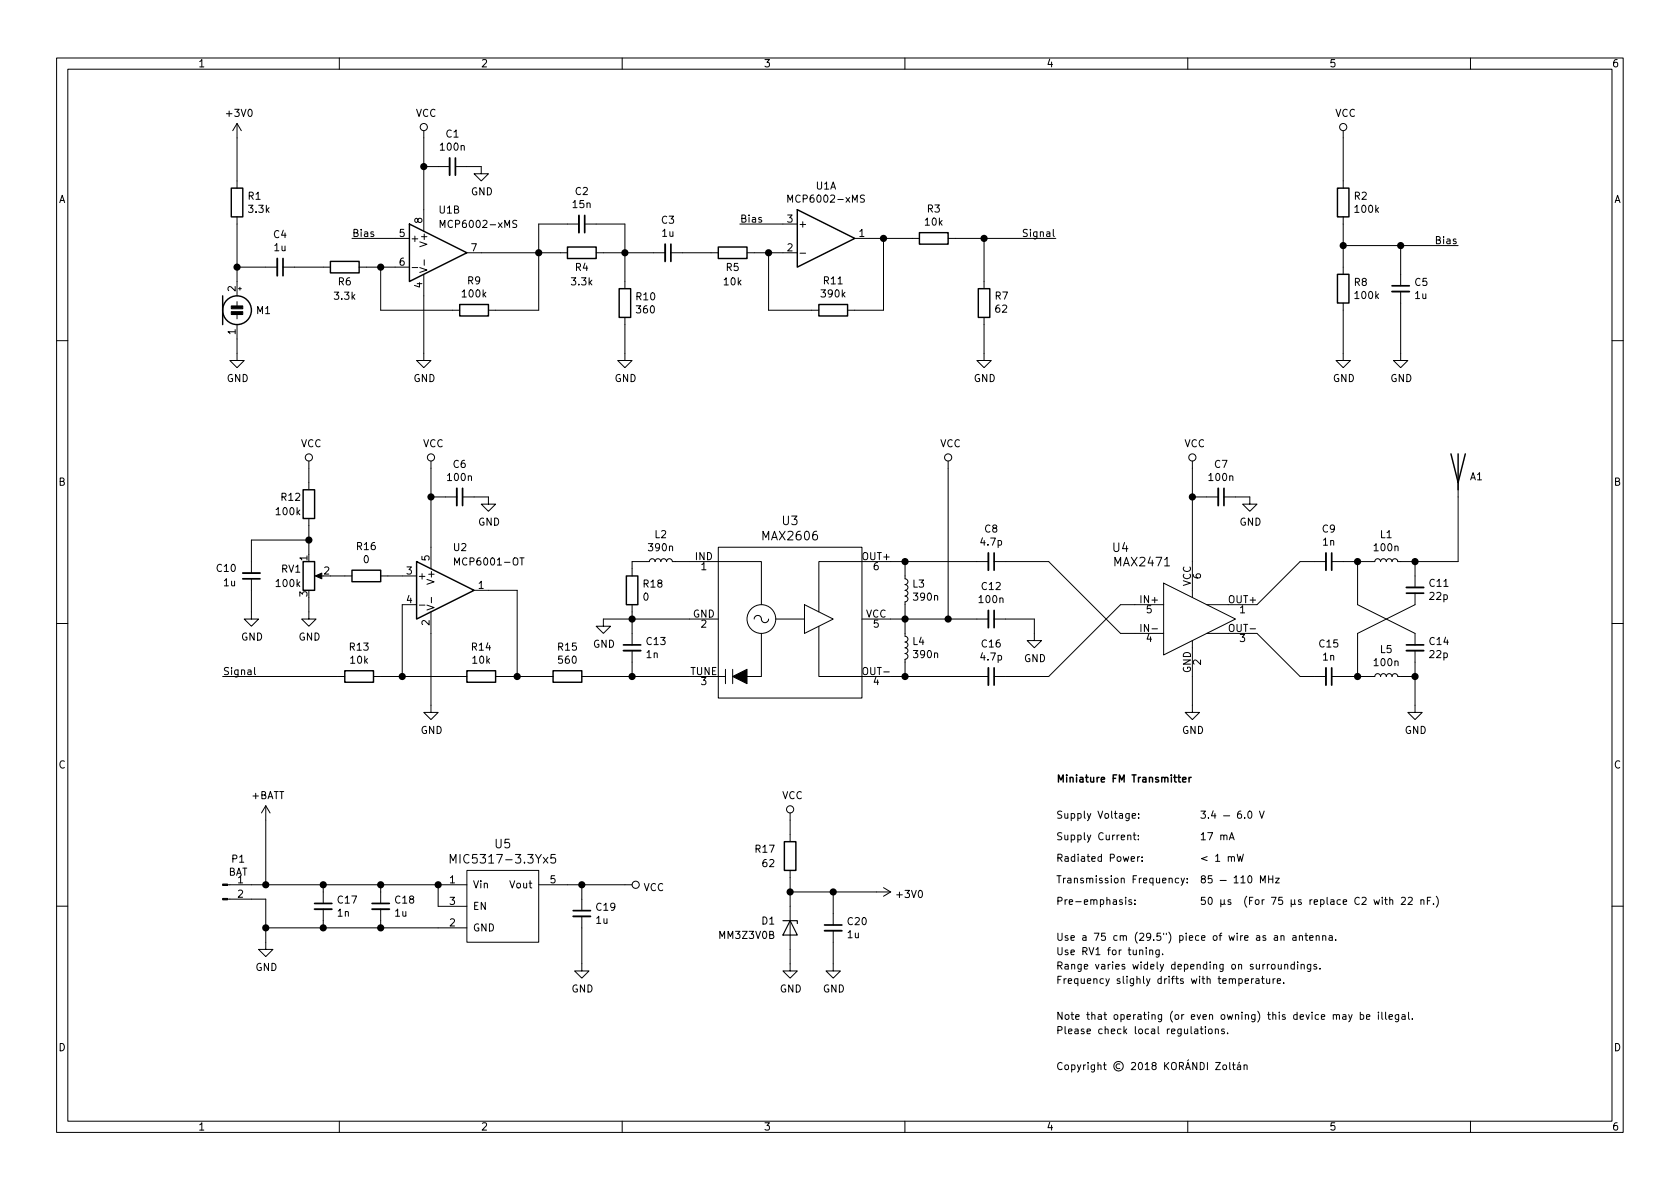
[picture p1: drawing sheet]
EESchema Schematic File Version 4
LIBS:bug-cache
EELAYER 30 0
EELAYER END
$Descr A4 11693 8268
encoding utf-8
Sheet 1 1
Title ""
Date ""
Rev ""
Comp ""
Comment1 ""
Comment2 ""
Comment3 ""
Comment4 ""
$EndDescr
$Comp
L Device:Microphone_Condenser M1
U 1 1
P 1650 2150
F 0 "M1" H 1780 2150 50  0000 L CNN
F 1 "~" H 1780 2105 50  0000 L CNN
F 2 "bug_footprints:LD-MC-0905P" V 1650 2250 50  0001 C CNN
F 3 "~" V 1650 2250 50  0001 C CNN
	1    1650 2150
	1    0    0    -1  
$EndComp
$Comp
L Device:C_Small C4
U 1 1
P 1950 1850
F 0 "C4" V 1721 1850 50  0000 C CNN
F 1 "1u" V 1812 1850 50  0000 C CNN
F 2 "Capacitor_SMD:C_0805_2012Metric" H 1950 1850 50  0001 C CNN
F 3 "~" H 1950 1850 50  0001 C CNN
	1    1950 1850
	0    1    1    0   
$EndComp
$Comp
L Device:R R1
U 1 1
P 1650 1400
F 0 "R1" H 1720 1446 50  0000 L CNN
F 1 "3.3k" H 1720 1355 50  0000 L CNN
F 2 "Resistor_SMD:R_0805_2012Metric" V 1580 1400 50  0001 C CNN
F 3 "~" H 1650 1400 50  0001 C CNN
	1    1650 1400
	1    0    0    -1  
$EndComp
$Comp
L Device:R R9
U 1 1
P 3300 2150
F 0 "R9" V 3093 2150 50  0000 C CNN
F 1 "100k" V 3184 2150 50  0000 C CNN
F 2 "Resistor_SMD:R_0805_2012Metric" V 3230 2150 50  0001 C CNN
F 3 "~" H 3300 2150 50  0001 C CNN
	1    3300 2150
	0    1    1    0   
$EndComp
$Comp
L Device:C_Small C1
U 1 1
P 3150 1150
F 0 "C1" V 2921 1150 50  0000 C CNN
F 1 "100n" V 3012 1150 50  0000 C CNN
F 2 "Capacitor_SMD:C_0805_2012Metric" H 3150 1150 50  0001 C CNN
F 3 "~" H 3150 1150 50  0001 C CNN
	1    3150 1150
	0    1    1    0   
$EndComp
$Comp
L power:GND #PWR0101
U 1 1
P 2950 2450
F 0 "#PWR0101" H 2950 2200 50  0001 C CNN
F 1 "GND" H 2955 2277 50  0000 C CNN
F 2 "" H 2950 2450 50  0001 C CNN
F 3 "" H 2950 2450 50  0001 C CNN
	1    2950 2450
	1    0    0    -1  
$EndComp
$Comp
L Amplifier_Operational:MCP6002-xMS U1
U 3 1
P 3050 1750
F 0 "U1" H 3008 1796 50  0001 L CNN
F 1 "MCP6002-xMS" H 3008 1705 50  0001 L CNN
F 2 "Package_SO:MSOP-8_3x3mm_P0.65mm" H 3050 1750 50  0001 C CNN
F 3 "http://ww1.microchip.com/downloads/en/DeviceDoc/21733j.pdf" H 3050 1750 50  0001 C CNN
	3    3050 1750
	1    0    0    -1  
$EndComp
Wire Wire Line
	2750 1850 2650 1850
$Comp
L Device:R R6
U 1 1
P 2400 1850
F 0 "R6" V 2500 1850 50  0000 C CNN
F 1 "3.3k" V 2600 1850 50  0000 C CNN
F 2 "Resistor_SMD:R_0805_2012Metric" V 2330 1850 50  0001 C CNN
F 3 "~" H 2400 1850 50  0001 C CNN
	1    2400 1850
	0    1    1    0   
$EndComp
Wire Wire Line
	2650 1850 2650 2150
Wire Wire Line
	2650 2150 3150 2150
Connection ~ 2650 1850
Wire Wire Line
	2650 1850 2550 1850
Wire Wire Line
	2950 2050 2950 2450
Wire Wire Line
	2250 1850 2050 1850
$Comp
L power:GND #PWR0102
U 1 1
P 1650 2450
F 0 "#PWR0102" H 1650 2200 50  0001 C CNN
F 1 "GND" H 1655 2277 50  0000 C CNN
F 2 "" H 1650 2450 50  0001 C CNN
F 3 "" H 1650 2450 50  0001 C CNN
	1    1650 2450
	1    0    0    -1  
$EndComp
Wire Wire Line
	1650 2350 1650 2450
Wire Wire Line
	1850 1850 1650 1850
Wire Wire Line
	1650 1850 1650 1950
Wire Wire Line
	1650 1550 1650 1850
Connection ~ 1650 1850
Wire Wire Line
	2950 950  2950 1150
$Comp
L power:VCC #PWR0103
U 1 1
P 2950 950
F 0 "#PWR0103" H 2950 800 50  0001 C CNN
F 1 "VCC" H 2967 1123 50  0000 C CNN
F 2 "" H 2950 950 50  0001 C CNN
F 3 "" H 2950 950 50  0001 C CNN
	1    2950 950 
	1    0    0    -1  
$EndComp
Wire Wire Line
	3050 1150 2950 1150
Connection ~ 2950 1150
Wire Wire Line
	2950 1150 2950 1450
Wire Wire Line
	1650 950  1650 1250
$Comp
L power:GND #PWR0104
U 1 1
P 3350 1150
F 0 "#PWR0104" H 3350 900 50  0001 C CNN
F 1 "GND" H 3355 977 50  0000 C CNN
F 2 "" H 3350 1150 50  0001 C CNN
F 3 "" H 3350 1150 50  0001 C CNN
	1    3350 1150
	1    0    0    -1  
$EndComp
Wire Wire Line
	3250 1150 3350 1150
$Comp
L Amplifier_Operational:MCP6002-xMS U1
U 2 1
P 3050 1750
F 0 "U1" H 3050 2050 50  0000 L CNN
F 1 "MCP6002-xMS" H 3050 1950 50  0000 L CNN
F 2 "Package_SO:MSOP-8_3x3mm_P0.65mm" H 3050 1750 50  0001 C CNN
F 3 "http://ww1.microchip.com/downloads/en/DeviceDoc/21733j.pdf" H 3050 1750 50  0001 C CNN
	2    3050 1750
	1    0    0    -1  
$EndComp
Wire Wire Line
	2750 1650 2450 1650
Text Label 2450 1650 0    50   ~ 0
Bias
$Comp
L Device:R R4
U 1 1
P 4050 1750
F 0 "R4" V 4150 1750 50  0000 C CNN
F 1 "3.3k" V 4250 1750 50  0000 C CNN
F 2 "Resistor_SMD:R_0805_2012Metric" V 3980 1750 50  0001 C CNN
F 3 "~" H 4050 1750 50  0001 C CNN
	1    4050 1750
	0    1    1    0   
$EndComp
$Comp
L Device:R R10
U 1 1
P 4350 2100
F 0 "R10" H 4420 2146 50  0000 L CNN
F 1 "360" H 4420 2055 50  0000 L CNN
F 2 "Resistor_SMD:R_0805_2012Metric" V 4280 2100 50  0001 C CNN
F 3 "~" H 4350 2100 50  0001 C CNN
	1    4350 2100
	1    0    0    -1  
$EndComp
$Comp
L power:GND #PWR0105
U 1 1
P 4350 2450
F 0 "#PWR0105" H 4350 2200 50  0001 C CNN
F 1 "GND" H 4355 2277 50  0000 C CNN
F 2 "" H 4350 2450 50  0001 C CNN
F 3 "" H 4350 2450 50  0001 C CNN
	1    4350 2450
	1    0    0    -1  
$EndComp
Wire Wire Line
	3750 2150 3450 2150
Connection ~ 3750 1750
Wire Wire Line
	3900 1750 3750 1750
Wire Wire Line
	3350 1750 3750 1750
Wire Wire Line
	3750 1750 3750 2150
$Comp
L Device:C_Small C2
U 1 1
P 4050 1550
F 0 "C2" V 3821 1550 50  0000 C CNN
F 1 "15n" V 3912 1550 50  0000 C CNN
F 2 "Capacitor_SMD:C_0805_2012Metric" H 4050 1550 50  0001 C CNN
F 3 "~" H 4050 1550 50  0001 C CNN
	1    4050 1550
	0    1    1    0   
$EndComp
Wire Wire Line
	3950 1550 3750 1550
Wire Wire Line
	3750 1550 3750 1750
Wire Wire Line
	4150 1550 4350 1550
Wire Wire Line
	4350 1550 4350 1750
Wire Wire Line
	4350 1750 4200 1750
Wire Wire Line
	4350 1950 4350 1750
Connection ~ 4350 1750
Wire Wire Line
	4350 2250 4350 2450
Wire Wire Line
	4550 1750 4350 1750
Wire Wire Line
	4750 1750 4950 1750
$Comp
L Device:R R5
U 1 1
P 5100 1750
F 0 "R5" V 5200 1750 50  0000 C CNN
F 1 "10k" V 5300 1750 50  0000 C CNN
F 2 "Resistor_SMD:R_0805_2012Metric" V 5030 1750 50  0001 C CNN
F 3 "~" H 5100 1750 50  0001 C CNN
	1    5100 1750
	0    1    1    0   
$EndComp
Wire Wire Line
	5250 1750 5350 1750
Wire Wire Line
	5350 1750 5350 2150
Connection ~ 5350 1750
Wire Wire Line
	5350 1750 5450 1750
$Comp
L Device:R R11
U 1 1
P 5800 2150
F 0 "R11" V 5593 2150 50  0000 C CNN
F 1 "390k" V 5684 2150 50  0000 C CNN
F 2 "Resistor_SMD:R_0805_2012Metric" V 5730 2150 50  0001 C CNN
F 3 "~" H 5800 2150 50  0001 C CNN
	1    5800 2150
	0    1    1    0   
$EndComp
Wire Wire Line
	5650 2150 5350 2150
Wire Wire Line
	5950 2150 6150 2150
Wire Wire Line
	6150 2150 6150 1650
Wire Wire Line
	6150 1650 6050 1650
Wire Wire Line
	5450 1550 5150 1550
$Comp
L Device:C_Small C3
U 1 1
P 4650 1750
F 0 "C3" V 4421 1750 50  0000 C CNN
F 1 "1u" V 4512 1750 50  0000 C CNN
F 2 "Capacitor_SMD:C_0805_2012Metric" H 4650 1750 50  0001 C CNN
F 3 "~" H 4650 1750 50  0001 C CNN
	1    4650 1750
	0    1    1    0   
$EndComp
Text Label 5150 1550 0    50   ~ 0
Bias
$Comp
L Device:R R3
U 1 1
P 6500 1650
F 0 "R3" V 6293 1650 50  0000 C CNN
F 1 "10k" V 6384 1650 50  0000 C CNN
F 2 "Resistor_SMD:R_0805_2012Metric" V 6430 1650 50  0001 C CNN
F 3 "~" H 6500 1650 50  0001 C CNN
	1    6500 1650
	0    1    1    0   
$EndComp
$Comp
L Device:R R7
U 1 1
P 6850 2100
F 0 "R7" H 6780 2054 50  0000 R CNN
F 1 "62" H 6780 2145 50  0000 R CNN
F 2 "Resistor_SMD:R_0805_2012Metric" V 6780 2100 50  0001 C CNN
F 3 "~" H 6850 2100 50  0001 C CNN
	1    6850 2100
	-1   0    0    1   
$EndComp
$Comp
L power:GND #PWR0106
U 1 1
P 6850 2450
F 0 "#PWR0106" H 6850 2200 50  0001 C CNN
F 1 "GND" H 6855 2277 50  0000 C CNN
F 2 "" H 6850 2450 50  0001 C CNN
F 3 "" H 6850 2450 50  0001 C CNN
	1    6850 2450
	1    0    0    -1  
$EndComp
Wire Wire Line
	6350 1650 6150 1650
Connection ~ 6150 1650
Wire Wire Line
	6650 1650 6850 1650
Wire Wire Line
	6850 1950 6850 1650
Wire Wire Line
	6850 2250 6850 2450
Wire Wire Line
	6850 1650 7350 1650
Connection ~ 6850 1650
Text Label 7350 1650 2    50   ~ 0
Signal
$Comp
L Amplifier_Operational:MCP6001-OT U2
U 1 1
P 3100 4100
F 0 "U2" H 3150 4400 50  0000 L CNN
F 1 "MCP6001-OT" H 3150 4300 50  0000 L CNN
F 2 "Package_TO_SOT_SMD:SOT-23-5" H 3000 3900 50  0001 L CNN
F 3 "http://ww1.microchip.com/downloads/en/DeviceDoc/21733j.pdf" H 3100 4300 50  0001 C CNN
	1    3100 4100
	1    0    0    -1  
$EndComp
$Comp
L Device:R R16
U 1 1
P 2550 4000
F 0 "R16" V 2343 4000 50  0000 C CNN
F 1 "0" V 2434 4000 50  0000 C CNN
F 2 "Resistor_SMD:R_0805_2012Metric" V 2480 4000 50  0001 C CNN
F 3 "~" H 2550 4000 50  0001 C CNN
	1    2550 4000
	0    1    1    0   
$EndComp
Wire Wire Line
	2800 4000 2700 4000
Wire Wire Line
	2400 4000 2300 4000
Wire Wire Line
	2150 3850 2150 3750
$Comp
L power:GND #PWR0107
U 1 1
P 2150 4250
F 0 "#PWR0107" H 2150 4000 50  0001 C CNN
F 1 "GND" H 2155 4077 50  0000 C CNN
F 2 "" H 2150 4250 50  0001 C CNN
F 3 "" H 2150 4250 50  0001 C CNN
	1    2150 4250
	1    0    0    -1  
$EndComp
Wire Wire Line
	2150 4250 2150 4150
$Comp
L power:VCC #PWR0108
U 1 1
P 2150 3250
F 0 "#PWR0108" H 2150 3100 50  0001 C CNN
F 1 "VCC" H 2167 3423 50  0000 C CNN
F 2 "" H 2150 3250 50  0001 C CNN
F 3 "" H 2150 3250 50  0001 C CNN
	1    2150 3250
	1    0    0    -1  
$EndComp
Wire Wire Line
	2150 3250 2150 3350
Wire Wire Line
	2150 3750 1750 3750
Connection ~ 2150 3750
Wire Wire Line
	2150 3750 2150 3650
$Comp
L power:GND #PWR0109
U 1 1
P 1750 4250
F 0 "#PWR0109" H 1750 4000 50  0001 C CNN
F 1 "GND" H 1755 4077 50  0000 C CNN
F 2 "" H 1750 4250 50  0001 C CNN
F 3 "" H 1750 4250 50  0001 C CNN
	1    1750 4250
	1    0    0    -1  
$EndComp
$Comp
L Device:C_Small C10
U 1 1
P 1750 4000
F 0 "C10" H 2000 3950 50  0000 R CNN
F 1 "1u" H 1950 4050 50  0000 R CNN
F 2 "Capacitor_SMD:C_0805_2012Metric" H 1750 4000 50  0001 C CNN
F 3 "~" H 1750 4000 50  0001 C CNN
	1    1750 4000
	-1   0    0    1   
$EndComp
Wire Wire Line
	1750 3900 1750 3750
Wire Wire Line
	1750 4100 1750 4250
$Comp
L Device:R R12
U 1 1
P 2150 3500
F 0 "R12" H 2100 3550 50  0000 R CNN
F 1 "100k" H 2100 3450 50  0000 R CNN
F 2 "Resistor_SMD:R_0805_2012Metric" V 2080 3500 50  0001 C CNN
F 3 "~" H 2150 3500 50  0001 C CNN
	1    2150 3500
	1    0    0    -1  
$EndComp
$Comp
L Device:R_POT RV1
U 1 1
P 2150 4000
F 0 "RV1" H 2100 4050 50  0000 R CNN
F 1 "100k" H 2100 3950 50  0000 R CNN
F 2 "bug_footprints:35W" H 2150 4000 50  0001 C CNN
F 3 "~" H 2150 4000 50  0001 C CNN
	1    2150 4000
	1    0    0    -1  
$EndComp
$Comp
L power:VCC #PWR0110
U 1 1
P 3000 3250
F 0 "#PWR0110" H 3000 3100 50  0001 C CNN
F 1 "VCC" H 3017 3423 50  0000 C CNN
F 2 "" H 3000 3250 50  0001 C CNN
F 3 "" H 3000 3250 50  0001 C CNN
	1    3000 3250
	1    0    0    -1  
$EndComp
$Comp
L Device:C_Small C6
U 1 1
P 3200 3450
F 0 "C6" V 2971 3450 50  0000 C CNN
F 1 "100n" V 3062 3450 50  0000 C CNN
F 2 "Capacitor_SMD:C_0805_2012Metric" H 3200 3450 50  0001 C CNN
F 3 "~" H 3200 3450 50  0001 C CNN
	1    3200 3450
	0    1    1    0   
$EndComp
$Comp
L power:GND #PWR0111
U 1 1
P 3400 3450
F 0 "#PWR0111" H 3400 3200 50  0001 C CNN
F 1 "GND" H 3405 3277 50  0000 C CNN
F 2 "" H 3400 3450 50  0001 C CNN
F 3 "" H 3400 3450 50  0001 C CNN
	1    3400 3450
	1    0    0    -1  
$EndComp
Wire Wire Line
	3300 3450 3400 3450
Wire Wire Line
	3000 3250 3000 3450
Wire Wire Line
	3100 3450 3000 3450
Connection ~ 3000 3450
Wire Wire Line
	3000 3450 3000 3800
Wire Wire Line
	2800 4200 2800 4700
$Comp
L Device:R R13
U 1 1
P 2500 4700
F 0 "R13" V 2293 4700 50  0000 C CNN
F 1 "10k" V 2384 4700 50  0000 C CNN
F 2 "Resistor_SMD:R_0805_2012Metric" V 2430 4700 50  0001 C CNN
F 3 "~" H 2500 4700 50  0001 C CNN
	1    2500 4700
	0    1    1    0   
$EndComp
Wire Wire Line
	2800 4700 2650 4700
Wire Wire Line
	2800 4700 3200 4700
Connection ~ 2800 4700
Wire Wire Line
	2350 4700 1550 4700
Text Label 1550 4700 0    50   ~ 0
Signal
Wire Wire Line
	3000 4400 3000 4900
$Comp
L Device:R R14
U 1 1
P 3350 4700
F 0 "R14" V 3143 4700 50  0000 C CNN
F 1 "10k" V 3234 4700 50  0000 C CNN
F 2 "Resistor_SMD:R_0805_2012Metric" V 3280 4700 50  0001 C CNN
F 3 "~" H 3350 4700 50  0001 C CNN
	1    3350 4700
	0    1    1    0   
$EndComp
Wire Wire Line
	3500 4700 3600 4700
Wire Wire Line
	3600 4700 3600 4100
Wire Wire Line
	3600 4100 3400 4100
$Comp
L bug_parts:MAX2606 U3
U 1 1
P 5500 4300
F 0 "U3" H 5500 4987 60  0000 C CNN
F 1 "MAX2606" H 5500 4881 60  0000 C CNN
F 2 "Package_TO_SOT_SMD:SOT-23-6" H 5500 4300 60  0001 C CNN
F 3 "" H 5500 4300 60  0000 C CNN
	1    5500 4300
	1    0    0    -1  
$EndComp
Wire Wire Line
	3600 4700 3800 4700
Connection ~ 3600 4700
$Comp
L Device:R R15
U 1 1
P 3950 4700
F 0 "R15" V 3743 4700 50  0000 C CNN
F 1 "560" V 3834 4700 50  0000 C CNN
F 2 "Resistor_SMD:R_0805_2012Metric" V 3880 4700 50  0001 C CNN
F 3 "~" H 3950 4700 50  0001 C CNN
	1    3950 4700
	0    1    1    0   
$EndComp
Wire Wire Line
	4100 4700 4400 4700
$Comp
L Device:C_Small C13
U 1 1
P 4400 4500
F 0 "C13" H 4492 4546 50  0000 L CNN
F 1 "1n" H 4492 4455 50  0000 L CNN
F 2 "Capacitor_SMD:C_0805_2012Metric" H 4400 4500 50  0001 C CNN
F 3 "~" H 4400 4500 50  0001 C CNN
	1    4400 4500
	1    0    0    -1  
$EndComp
Wire Wire Line
	4400 4700 4400 4600
Wire Wire Line
	4400 4700 4800 4700
Connection ~ 4400 4700
Wire Wire Line
	4400 4400 4400 4300
Wire Wire Line
	4400 4300 4800 4300
$Comp
L power:GND #PWR0112
U 1 1
P 4200 4300
F 0 "#PWR0112" H 4200 4050 50  0001 C CNN
F 1 "GND" H 4205 4127 50  0000 C CNN
F 2 "" H 4200 4300 50  0001 C CNN
F 3 "" H 4200 4300 50  0001 C CNN
	1    4200 4300
	1    0    0    -1  
$EndComp
Wire Wire Line
	4200 4300 4400 4300
Connection ~ 4400 4300
$Comp
L Device:L_Small L2
U 1 1
P 4600 3900
F 0 "L2" V 4785 3900 50  0000 C CNN
F 1 "390n" V 4694 3900 50  0000 C CNN
F 2 "Inductor_SMD:L_0805_2012Metric" H 4600 3900 50  0001 C CNN
F 3 "~" H 4600 3900 50  0001 C CNN
	1    4600 3900
	0    -1   -1   0   
$EndComp
Wire Wire Line
	4400 3900 4500 3900
Wire Wire Line
	4700 3900 4800 3900
Wire Wire Line
	4400 3950 4400 3900
Wire Wire Line
	4400 4250 4400 4300
$Comp
L Device:R R18
U 1 1
P 4400 4100
F 0 "R18" H 4470 4146 50  0000 L CNN
F 1 "0" H 4470 4055 50  0000 L CNN
F 2 "Resistor_SMD:R_0805_2012Metric" V 4330 4100 50  0001 C CNN
F 3 "~" H 4400 4100 50  0001 C CNN
	1    4400 4100
	1    0    0    -1  
$EndComp
$Comp
L Device:L_Small L3
U 1 1
P 6300 4100
F 0 "L3" H 6348 4146 50  0000 L CNN
F 1 "390n" H 6348 4055 50  0000 L CNN
F 2 "Inductor_SMD:L_0805_2012Metric" H 6300 4100 50  0001 C CNN
F 3 "~" H 6300 4100 50  0001 C CNN
	1    6300 4100
	1    0    0    -1  
$EndComp
$Comp
L Device:L_Small L4
U 1 1
P 6300 4500
F 0 "L4" H 6348 4546 50  0000 L CNN
F 1 "390n" H 6348 4455 50  0000 L CNN
F 2 "Inductor_SMD:L_0805_2012Metric" H 6300 4500 50  0001 C CNN
F 3 "~" H 6300 4500 50  0001 C CNN
	1    6300 4500
	1    0    0    -1  
$EndComp
Wire Wire Line
	6200 4300 6300 4300
Wire Wire Line
	6200 4700 6300 4700
Wire Wire Line
	6300 4700 6300 4600
Wire Wire Line
	6300 4400 6300 4300
Wire Wire Line
	6300 4200 6300 4300
Connection ~ 6300 4300
Wire Wire Line
	6200 3900 6300 3900
Wire Wire Line
	6300 3900 6300 4000
Wire Wire Line
	6300 4300 6600 4300
$Comp
L power:VCC #PWR0113
U 1 1
P 6600 3250
F 0 "#PWR0113" H 6600 3100 50  0001 C CNN
F 1 "VCC" H 6617 3423 50  0000 C CNN
F 2 "" H 6600 3250 50  0001 C CNN
F 3 "" H 6600 3250 50  0001 C CNN
	1    6600 3250
	1    0    0    -1  
$EndComp
$Comp
L Device:C_Small C8
U 1 1
P 6900 3900
F 0 "C8" V 6671 3900 50  0000 C CNN
F 1 "4.7p" V 6762 3900 50  0000 C CNN
F 2 "Capacitor_SMD:C_0805_2012Metric" H 6900 3900 50  0001 C CNN
F 3 "~" H 6900 3900 50  0001 C CNN
	1    6900 3900
	0    1    1    0   
$EndComp
$Comp
L Device:C_Small C16
U 1 1
P 6900 4700
F 0 "C16" V 6671 4700 50  0000 C CNN
F 1 "4.7p" V 6762 4700 50  0000 C CNN
F 2 "Capacitor_SMD:C_0805_2012Metric" H 6900 4700 50  0001 C CNN
F 3 "~" H 6900 4700 50  0001 C CNN
	1    6900 4700
	0    1    1    0   
$EndComp
Wire Wire Line
	6800 4700 6300 4700
Connection ~ 6300 4700
Wire Wire Line
	6300 3900 6800 3900
Connection ~ 6300 3900
Wire Wire Line
	7000 4700 7300 4700
Wire Wire Line
	7000 3900 7300 3900
Wire Wire Line
	7300 3900 7800 4400
Wire Wire Line
	7300 4700 7800 4200
Wire Wire Line
	7800 4200 7900 4200
Wire Wire Line
	7800 4400 7900 4400
$Comp
L power:GND #PWR0114
U 1 1
P 8300 4900
F 0 "#PWR0114" H 8300 4650 50  0001 C CNN
F 1 "GND" H 8305 4727 50  0000 C CNN
F 2 "" H 8300 4900 50  0001 C CNN
F 3 "" H 8300 4900 50  0001 C CNN
	1    8300 4900
	1    0    0    -1  
$EndComp
Wire Wire Line
	8300 4900 8300 4700
$Comp
L power:VCC #PWR0115
U 1 1
P 8300 3250
F 0 "#PWR0115" H 8300 3100 50  0001 C CNN
F 1 "VCC" H 8317 3423 50  0000 C CNN
F 2 "" H 8300 3250 50  0001 C CNN
F 3 "" H 8300 3250 50  0001 C CNN
	1    8300 3250
	1    0    0    -1  
$EndComp
Wire Wire Line
	8300 3900 8300 3450
Wire Wire Line
	8750 4200 9050 3900
Wire Wire Line
	8750 4400 9050 4700
Wire Wire Line
	9050 4700 9150 4700
Wire Wire Line
	9050 3900 9150 3900
$Comp
L Device:C_Small C9
U 1 1
P 9250 3900
F 0 "C9" V 9021 3900 50  0000 C CNN
F 1 "1n" V 9112 3900 50  0000 C CNN
F 2 "Capacitor_SMD:C_0805_2012Metric" H 9250 3900 50  0001 C CNN
F 3 "~" H 9250 3900 50  0001 C CNN
	1    9250 3900
	0    1    1    0   
$EndComp
$Comp
L Device:C_Small C15
U 1 1
P 9250 4700
F 0 "C15" V 9021 4700 50  0000 C CNN
F 1 "1n" V 9112 4700 50  0000 C CNN
F 2 "Capacitor_SMD:C_0805_2012Metric" H 9250 4700 50  0001 C CNN
F 3 "~" H 9250 4700 50  0001 C CNN
	1    9250 4700
	0    1    1    0   
$EndComp
Wire Wire Line
	9350 3900 9450 3900
$Comp
L Device:L_Small L1
U 1 1
P 9650 3900
F 0 "L1" V 9835 3900 50  0000 C CNN
F 1 "100n" V 9744 3900 50  0000 C CNN
F 2 "Inductor_SMD:L_0805_2012Metric" H 9650 3900 50  0001 C CNN
F 3 "~" H 9650 3900 50  0001 C CNN
	1    9650 3900
	0    -1   -1   0   
$EndComp
$Comp
L Device:L_Small L5
U 1 1
P 9650 4700
F 0 "L5" V 9835 4700 50  0000 C CNN
F 1 "100n" V 9744 4700 50  0000 C CNN
F 2 "Inductor_SMD:L_0805_2012Metric" H 9650 4700 50  0001 C CNN
F 3 "~" H 9650 4700 50  0001 C CNN
	1    9650 4700
	0    -1   -1   0   
$EndComp
Wire Wire Line
	9550 4700 9450 4700
Wire Wire Line
	9750 3900 9850 3900
Wire Wire Line
	9750 4700 9850 4700
$Comp
L Device:C_Small C11
U 1 1
P 9850 4100
F 0 "C11" H 9758 4054 50  0000 R CNN
F 1 "22p" H 9758 4145 50  0000 R CNN
F 2 "Capacitor_SMD:C_0805_2012Metric" H 9850 4100 50  0001 C CNN
F 3 "~" H 9850 4100 50  0001 C CNN
	1    9850 4100
	-1   0    0    1   
$EndComp
$Comp
L Device:C_Small C14
U 1 1
P 9850 4500
F 0 "C14" H 9942 4546 50  0000 L CNN
F 1 "22p" H 9942 4455 50  0000 L CNN
F 2 "Capacitor_SMD:C_0805_2012Metric" H 9850 4500 50  0001 C CNN
F 3 "~" H 9850 4500 50  0001 C CNN
	1    9850 4500
	1    0    0    -1  
$EndComp
Wire Wire Line
	9850 3900 9850 4000
Wire Wire Line
	9850 4600 9850 4700
Wire Wire Line
	9450 3900 9450 4200
Connection ~ 9450 3900
Wire Wire Line
	9450 3900 9550 3900
Wire Wire Line
	9450 4700 9450 4400
Connection ~ 9450 4700
Wire Wire Line
	9450 4700 9350 4700
Wire Wire Line
	9450 4400 9850 4200
Wire Wire Line
	9450 4200 9850 4400
$Comp
L Device:C_Small C7
U 1 1
P 8500 3450
F 0 "C7" V 8271 3450 50  0000 C CNN
F 1 "100n" V 8362 3450 50  0000 C CNN
F 2 "Capacitor_SMD:C_0805_2012Metric" H 8500 3450 50  0001 C CNN
F 3 "~" H 8500 3450 50  0001 C CNN
	1    8500 3450
	0    1    1    0   
$EndComp
Wire Wire Line
	8400 3450 8300 3450
Connection ~ 8300 3450
Wire Wire Line
	8300 3450 8300 3250
Wire Wire Line
	8600 3450 8700 3450
Wire Wire Line
	7200 4300 7200 4400
Wire Wire Line
	7000 4300 7200 4300
Connection ~ 6600 4300
Wire Wire Line
	6600 4300 6800 4300
$Comp
L power:GND #PWR0116
U 1 1
P 7200 4400
F 0 "#PWR0116" H 7200 4150 50  0001 C CNN
F 1 "GND" H 7205 4227 50  0000 C CNN
F 2 "" H 7200 4400 50  0001 C CNN
F 3 "" H 7200 4400 50  0001 C CNN
	1    7200 4400
	1    0    0    -1  
$EndComp
Wire Wire Line
	6600 4300 6600 3250
$Comp
L Device:C_Small C12
U 1 1
P 6900 4300
F 0 "C12" V 6671 4300 50  0000 C CNN
F 1 "100n" V 6762 4300 50  0000 C CNN
F 2 "Capacitor_SMD:C_0805_2012Metric" H 6900 4300 50  0001 C CNN
F 3 "~" H 6900 4300 50  0001 C CNN
	1    6900 4300
	0    1    1    0   
$EndComp
$Comp
L power:GND #PWR0117
U 1 1
P 8700 3450
F 0 "#PWR0117" H 8700 3200 50  0001 C CNN
F 1 "GND" H 8705 3277 50  0000 C CNN
F 2 "" H 8700 3450 50  0001 C CNN
F 3 "" H 8700 3450 50  0001 C CNN
	1    8700 3450
	1    0    0    -1  
$EndComp
$Comp
L power:GND #PWR0118
U 1 1
P 9850 4900
F 0 "#PWR0118" H 9850 4650 50  0001 C CNN
F 1 "GND" H 9855 4727 50  0000 C CNN
F 2 "" H 9850 4900 50  0001 C CNN
F 3 "" H 9850 4900 50  0001 C CNN
	1    9850 4900
	1    0    0    -1  
$EndComp
Wire Wire Line
	9850 4900 9850 4700
Connection ~ 9850 4700
Wire Wire Line
	9850 3900 10150 3900
Connection ~ 9850 3900
$Comp
L Device:Antenna A1
U 1 1
P 10150 3250
F 0 "A1" H 10230 3193 50  0000 L CNN
F 1 "~" H 10230 3148 50  0000 L CNN
F 2 "bug_footprints:Antenna_Pad" H 10150 3250 50  0001 C CNN
F 3 "~" H 10150 3250 50  0001 C CNN
	1    10150 3250
	1    0    0    -1  
$EndComp
Wire Wire Line
	10150 3450 10150 3900
$Comp
L bug_parts:MIC5317 U5
U 1 1
P 3500 6300
F 0 "U5" H 3500 6737 60  0000 C CNN
F 1 "MIC5317-3.3Yx5" H 3500 6631 60  0000 C CNN
F 2 "Package_TO_SOT_SMD:SOT-23-5" H 3500 6300 60  0001 C CNN
F 3 "" H 3500 6300 60  0000 C CNN
	1    3500 6300
	1    0    0    -1  
$EndComp
Wire Wire Line
	3050 6150 3050 6300
$Comp
L Device:C_Small C18
U 1 1
P 2650 6300
F 0 "C18" H 2742 6346 50  0000 L CNN
F 1 "1u" H 2742 6255 50  0000 L CNN
F 2 "Capacitor_SMD:C_0805_2012Metric" H 2650 6300 50  0001 C CNN
F 3 "~" H 2650 6300 50  0001 C CNN
	1    2650 6300
	1    0    0    -1  
$EndComp
$Comp
L Device:C_Small C17
U 1 1
P 2250 6300
F 0 "C17" H 2342 6346 50  0000 L CNN
F 1 "1n" H 2342 6255 50  0000 L CNN
F 2 "Capacitor_SMD:C_0805_2012Metric" H 2250 6300 50  0001 C CNN
F 3 "~" H 2250 6300 50  0001 C CNN
	1    2250 6300
	1    0    0    -1  
$EndComp
Wire Wire Line
	2650 6200 2650 6150
Wire Wire Line
	2650 6150 3050 6150
Connection ~ 3050 6150
Wire Wire Line
	2650 6400 2650 6450
Wire Wire Line
	2650 6450 3050 6450
Wire Wire Line
	2650 6150 2250 6150
Wire Wire Line
	2250 6150 2250 6200
Connection ~ 2650 6150
Wire Wire Line
	2250 6400 2250 6450
Wire Wire Line
	2250 6450 2650 6450
Connection ~ 2650 6450
Wire Wire Line
	2250 6150 1850 6150
Connection ~ 2250 6150
Wire Wire Line
	2250 6450 1850 6450
Connection ~ 2250 6450
$Comp
L Connector:Conn_01x02_Male P1
U 1 1
P 1550 6150
F 0 "P1" H 1658 6331 50  0000 C CNN
F 1 "BAT" H 1658 6240 50  0000 C CNN
F 2 "Connector_PinHeader_2.54mm:PinHeader_1x02_P2.54mm_Horizontal" H 1550 6150 50  0001 C CNN
F 3 "~" H 1550 6150 50  0001 C CNN
	1    1550 6150
	1    0    0    -1  
$EndComp
$Comp
L power:+3V0 #PWR0119
U 1 1
P 1650 950
F 0 "#PWR0119" H 1650 800 50  0001 C CNN
F 1 "+3V0" H 1665 1123 50  0000 C CNN
F 2 "" H 1650 950 50  0001 C CNN
F 3 "" H 1650 950 50  0001 C CNN
	1    1650 950 
	1    0    0    -1  
$EndComp
$Comp
L power:+BATT #PWR0120
U 1 1
P 1850 5700
F 0 "#PWR0120" H 1850 5550 50  0001 C CNN
F 1 "+BATT" H 1865 5873 50  0000 C CNN
F 2 "" H 1850 5700 50  0001 C CNN
F 3 "" H 1850 5700 50  0001 C CNN
	1    1850 5700
	1    0    0    -1  
$EndComp
Wire Wire Line
	1850 6150 1850 5700
Wire Wire Line
	1750 6150 1850 6150
Connection ~ 1850 6150
Wire Wire Line
	1850 6450 1850 6250
Wire Wire Line
	1850 6250 1750 6250
$Comp
L power:GND #PWR0121
U 1 1
P 1850 6550
F 0 "#PWR0121" H 1850 6300 50  0001 C CNN
F 1 "GND" H 1855 6377 50  0000 C CNN
F 2 "" H 1850 6550 50  0001 C CNN
F 3 "" H 1850 6550 50  0001 C CNN
	1    1850 6550
	1    0    0    -1  
$EndComp
Wire Wire Line
	1850 6550 1850 6450
Connection ~ 1850 6450
Wire Wire Line
	3950 6150 4050 6150
$Comp
L Device:C_Small C19
U 1 1
P 4050 6350
F 0 "C19" H 4142 6396 50  0000 L CNN
F 1 "1u" H 4142 6305 50  0000 L CNN
F 2 "Capacitor_SMD:C_0805_2012Metric" H 4050 6350 50  0001 C CNN
F 3 "~" H 4050 6350 50  0001 C CNN
	1    4050 6350
	1    0    0    -1  
$EndComp
$Comp
L power:GND #PWR0122
U 1 1
P 4050 6700
F 0 "#PWR0122" H 4050 6450 50  0001 C CNN
F 1 "GND" H 4055 6527 50  0000 C CNN
F 2 "" H 4050 6700 50  0001 C CNN
F 3 "" H 4050 6700 50  0001 C CNN
	1    4050 6700
	1    0    0    -1  
$EndComp
Wire Wire Line
	4050 6150 4050 6250
Wire Wire Line
	4050 6700 4050 6450
Wire Wire Line
	4050 6150 4350 6150
Connection ~ 4050 6150
$Comp
L power:VCC #PWR0123
U 1 1
P 4350 6150
F 0 "#PWR0123" H 4350 6000 50  0001 C CNN
F 1 "VCC" V 4367 6278 50  0000 L CNN
F 2 "" H 4350 6150 50  0001 C CNN
F 3 "" H 4350 6150 50  0001 C CNN
	1    4350 6150
	0    1    1    0   
$EndComp
Text Notes 7350 5700 0    50   ~ 0
Supply Voltage:
Text Notes 7350 5850 0    50   ~ 0
Supply Current:
Text Notes 7350 6000 0    50   ~ 0
Radiated Power:
Text Notes 7350 6150 0    50   ~ 0
Transmission Frequency:
Text Notes 8350 6150 0    50   ~ 0
85 — 110 MHz
Text Notes 8350 5700 0    50   ~ 0
3.4 — 6.0 V
Text Notes 8350 5850 0    50   ~ 0
17 mA
Text Notes 8350 6000 0    50   ~ 0
< 1 mW
Text Notes 7350 6750 0    50   ~ 0
Range varies widely depending on surroundings.
Text Notes 7350 6850 0    50   ~ 0
Frequency slighly drifts with temperature.
Text Notes 7350 6550 0    50   ~ 0
Use a 75 cm (29.5") piece of wire as an antenna.
Text Notes 7350 5450 0    50   ~ 10
Miniature FM Transmitter
Text Notes 7350 6650 0    50   ~ 0
Use RV1 for tuning.
Text Notes 8350 6300 0    50   ~ 0
50 μs
Text Label 10150 1700 2    50   ~ 0
Bias
Connection ~ 9750 1700
Wire Wire Line
	9750 1700 10150 1700
Wire Wire Line
	9750 2100 9750 2450
$Comp
L power:GND #PWR0124
U 1 1
P 9750 2450
F 0 "#PWR0124" H 9750 2200 50  0001 C CNN
F 1 "GND" H 9755 2277 50  0000 C CNN
F 2 "" H 9750 2450 50  0001 C CNN
F 3 "" H 9750 2450 50  0001 C CNN
	1    9750 2450
	1    0    0    -1  
$EndComp
Wire Wire Line
	9750 1900 9750 1700
Wire Wire Line
	9350 1700 9350 1850
Connection ~ 9350 1700
Wire Wire Line
	9350 1700 9750 1700
Wire Wire Line
	9350 1550 9350 1700
Wire Wire Line
	9350 950  9350 1250
Wire Wire Line
	9350 2150 9350 2450
$Comp
L Device:C_Small C5
U 1 1
P 9750 2000
F 0 "C5" H 9842 2046 50  0000 L CNN
F 1 "1u" H 9842 1955 50  0000 L CNN
F 2 "Capacitor_SMD:C_0805_2012Metric" H 9750 2000 50  0001 C CNN
F 3 "~" H 9750 2000 50  0001 C CNN
	1    9750 2000
	1    0    0    -1  
$EndComp
$Comp
L power:VCC #PWR0125
U 1 1
P 9350 950
F 0 "#PWR0125" H 9350 800 50  0001 C CNN
F 1 "VCC" H 9367 1123 50  0000 C CNN
F 2 "" H 9350 950 50  0001 C CNN
F 3 "" H 9350 950 50  0001 C CNN
	1    9350 950 
	1    0    0    -1  
$EndComp
$Comp
L power:GND #PWR0126
U 1 1
P 9350 2450
F 0 "#PWR0126" H 9350 2200 50  0001 C CNN
F 1 "GND" H 9355 2277 50  0000 C CNN
F 2 "" H 9350 2450 50  0001 C CNN
F 3 "" H 9350 2450 50  0001 C CNN
	1    9350 2450
	1    0    0    -1  
$EndComp
$Comp
L Device:R R8
U 1 1
P 9350 2000
F 0 "R8" H 9420 2046 50  0000 L CNN
F 1 "100k" H 9420 1955 50  0000 L CNN
F 2 "Resistor_SMD:R_0805_2012Metric" V 9280 2000 50  0001 C CNN
F 3 "~" H 9350 2000 50  0001 C CNN
	1    9350 2000
	1    0    0    -1  
$EndComp
$Comp
L Device:R R2
U 1 1
P 9350 1400
F 0 "R2" H 9420 1446 50  0000 L CNN
F 1 "100k" H 9420 1355 50  0000 L CNN
F 2 "Resistor_SMD:R_0805_2012Metric" V 9280 1400 50  0001 C CNN
F 3 "~" H 9350 1400 50  0001 C CNN
	1    9350 1400
	1    0    0    -1  
$EndComp
$Comp
L power:VCC #PWR0127
U 1 1
P 5500 5700
F 0 "#PWR0127" H 5500 5550 50  0001 C CNN
F 1 "VCC" H 5517 5873 50  0000 C CNN
F 2 "" H 5500 5700 50  0001 C CNN
F 3 "" H 5500 5700 50  0001 C CNN
	1    5500 5700
	1    0    0    -1  
$EndComp
$Comp
L Device:R R17
U 1 1
P 5500 5950
F 0 "R17" H 5400 6000 50  0000 R CNN
F 1 "62" H 5400 5900 50  0000 R CNN
F 2 "Resistor_SMD:R_0805_2012Metric" V 5430 5950 50  0001 C CNN
F 3 "~" H 5500 5950 50  0001 C CNN
	1    5500 5950
	1    0    0    -1  
$EndComp
$Comp
L Device:D_Zener D1
U 1 1
P 5500 6450
F 0 "D1" V 5450 6350 50  0000 R CNN
F 1 "MM3Z3V0B" V 5550 6350 50  0000 R CNN
F 2 "Diode_SMD:D_SOD-323F" H 5500 6450 50  0001 C CNN
F 3 "~" H 5500 6450 50  0001 C CNN
	1    5500 6450
	0    1    1    0   
$EndComp
$Comp
L power:GND #PWR0128
U 1 1
P 5500 6700
F 0 "#PWR0128" H 5500 6450 50  0001 C CNN
F 1 "GND" H 5505 6527 50  0000 C CNN
F 2 "" H 5500 6700 50  0001 C CNN
F 3 "" H 5500 6700 50  0001 C CNN
	1    5500 6700
	1    0    0    -1  
$EndComp
Wire Wire Line
	5500 6700 5500 6600
Wire Wire Line
	5500 5700 5500 5800
Wire Wire Line
	5500 6100 5500 6200
$Comp
L Device:C_Small C20
U 1 1
P 5800 6450
F 0 "C20" H 5892 6496 50  0000 L CNN
F 1 "1u" H 5892 6405 50  0000 L CNN
F 2 "Capacitor_SMD:C_0805_2012Metric" H 5800 6450 50  0001 C CNN
F 3 "~" H 5800 6450 50  0001 C CNN
	1    5800 6450
	1    0    0    -1  
$EndComp
$Comp
L power:GND #PWR0129
U 1 1
P 5800 6700
F 0 "#PWR0129" H 5800 6450 50  0001 C CNN
F 1 "GND" H 5805 6527 50  0000 C CNN
F 2 "" H 5800 6700 50  0001 C CNN
F 3 "" H 5800 6700 50  0001 C CNN
	1    5800 6700
	1    0    0    -1  
$EndComp
Wire Wire Line
	5800 6700 5800 6550
Wire Wire Line
	5500 6200 5800 6200
Wire Wire Line
	5800 6200 5800 6350
Connection ~ 5500 6200
Wire Wire Line
	5500 6200 5500 6300
Wire Wire Line
	5800 6200 6100 6200
Connection ~ 5800 6200
$Comp
L power:+3V0 #PWR0130
U 1 1
P 6100 6200
F 0 "#PWR0130" H 6100 6050 50  0001 C CNN
F 1 "+3V0" V 6115 6328 50  0000 L CNN
F 2 "" H 6100 6200 50  0001 C CNN
F 3 "" H 6100 6200 50  0001 C CNN
	1    6100 6200
	0    1    1    0   
$EndComp
$Comp
L power:GND #PWR0131
U 1 1
P 3000 4900
F 0 "#PWR0131" H 3000 4650 50  0001 C CNN
F 1 "GND" H 3005 4727 50  0000 C CNN
F 2 "" H 3000 4900 50  0001 C CNN
F 3 "" H 3000 4900 50  0001 C CNN
	1    3000 4900
	1    0    0    -1  
$EndComp
Text Notes 7350 6300 0    50   ~ 0
Pre-emphasis:
Text Notes 7350 7100 0    50   ~ 0
Note that operating (or even owning) this device may be illegal.
Text Notes 7350 7200 0    50   ~ 0
Please check local regulations.
Text Notes 7350 7450 0    50   ~ 0
Copyright © 2018 KORÁNDI Zoltán
$Comp
L bug_parts:MAX2471 U4
U 1 1
P 8300 4300
F 0 "U4" H 7800 4800 60  0000 C CNN
F 1 "MAX2471" H 7950 4700 60  0000 C CNN
F 2 "Package_TO_SOT_SMD:SOT-23-6" H 8300 4300 60  0001 C CNN
F 3 "" H 8300 4300 60  0000 C CNN
	1    8300 4300
	1    0    0    -1  
$EndComp
$Comp
L Amplifier_Operational:MCP6002-xMS U1
U 1 1
P 5750 1650
F 0 "U1" H 5750 2017 50  0000 C CNN
F 1 "MCP6002-xMS" H 5750 1926 50  0000 C CNN
F 2 "Package_SO:MSOP-8_3x3mm_P0.65mm" H 5750 1650 50  0001 C CNN
F 3 "http://ww1.microchip.com/downloads/en/DeviceDoc/21733j.pdf" H 5750 1650 50  0001 C CNN
	1    5750 1650
	1    0    0    -1  
$EndComp
Text Notes 8650 6300 0    50   ~ 0
(For 75 μs replace C2 with 22 nF.)
$EndSCHEMATC
